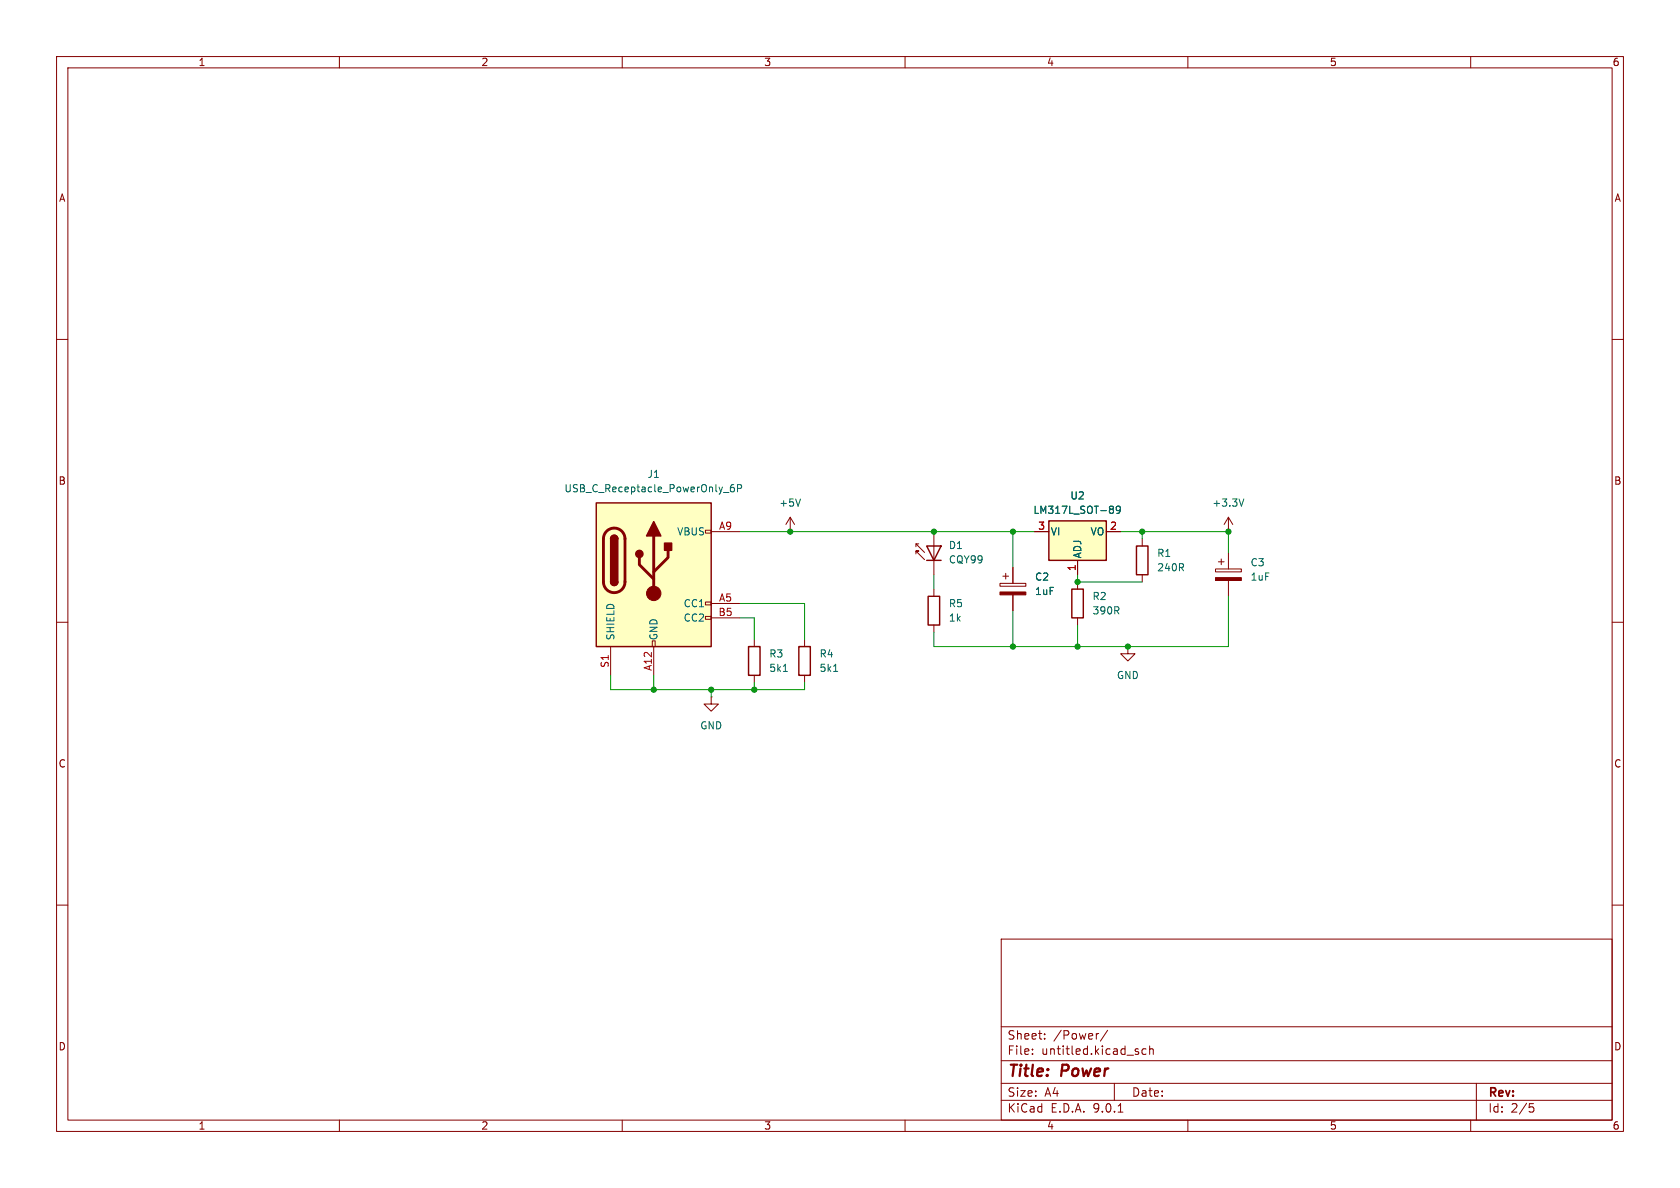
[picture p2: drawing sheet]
<svg xmlns="http://www.w3.org/2000/svg" width="297mm" height="210mm" viewBox="0 0 297 210" stroke-linecap="round" stroke-linejoin="round" font-family="sans-serif">
<g fill="none" stroke="#840000" stroke-width=".18">
<path d="M10 10h277v190h-277zM12 12h273v186h-273zM60 10v2M110 10v2M160 10v2M210 10v2M260 10v2M10 60h2M285 60h2M215.4 99.3h1M215.9 98.8v1M217.2 94h.1"/>
<path d="M217.2 91.4v2.6M217.2 97.8v2.8M217.2 91.4l-.8 1.3M217.2 91.4l.7 1.3M10 110h2M176.8 103.1h4.6v.5h-4.6zM177.3 101.9h1M177.8 101.3v1.1M179.1 100.3v2.8M179.1 105.2v2.8M190.5 102.9v1.2M190.5 109.2v1.3"/>
<path d="M214.9 100.6h4.6v.5h-4.6zM217.2 102.6v2.8M285 110h2M10 160h2M177 166h108v32h-108zM285 160h2M60 198v2M110 198v2M160 198v2M177 194.5h108M177 191.5h108M177 187.5h108"/>
<path d="M177 181.5h108M182.5 186.3v.1M182.5 185.5v.1M184.7 183.6v.1M184.7 182.8v.1M194.2 182.7l-.2 .1M195.8 182.1l-1.3 2M197 191.5v3M197.7 196.6h.8M201.2 186v.3M202.6 185.5l-.4-.1-.3 .3v.4l.1 .2h.6M203.2 185.5l.3-.1 .3 .1 .1 .9"/>
<path d="M203.2 184.9v1.5M210 198v2M260 198v2M261 191.5v6.5M270.4 195.1h.7M270.5 195.7h.4l.3 .3-.2 .5-.5 .1"/>
</g>
<path d="M189.5 104.1h2v5.1h-2z" fill="none" stroke="#840000" stroke-width=".25"/>
<g fill="#840000" stroke="#840000" stroke-width=".18">
<path d="M214.9 102.1h4.6v.5h-4.6z"/>
<path d="M176.8 104.6h4.6v.6h-4.6z"/>
</g>
<path d="M219.9 88.2l-.4 1.3" fill="none" stroke="#006464" stroke-width=".18"/>
<path d="M185.4 92.1h10.2v7h-10.2z" fill="#ffffc2"/>
<path d="M163.8 96.5h2.6l-1.3 2.6zM163.8 99.1h2.6M185.4 92.1h10.2v7h-10.2zM200.9 96.5h2v5.1h-2zM164.1 105.4h2v5.1h-2z" fill="none" stroke="#840000" stroke-width=".25"/>
<g fill="none" stroke="#840000" stroke-width=".18">
<path d="M161.9 97.9v-.5h.5h-.5l1.5 1.5M161.9 96.1v.5M162.4 96.1h-.5l1.5 1.6M165.1 94v7.6M182.9 94h2.5M190.5 99.1v2.5M195.6 94h2.5M201.9 95.3v1.2M165.1 104.1v1.3M165.1 110.5v1.3M199.4 114.3v1.3h1.3l-1.3 1.2-1.3-1.2h1.3M199.4 114.3h.1"/>
<path d="M201.9 101.6v1.3M125.7 123.2v1.3h1.3l-1.3 1.2-1.2-1.2h1.2M125.7 123.2h.1"/>
</g>
<path d="M196.6 89.5l.2 .2-.2 .3 .2 .3v.2l-.2 .2M198.1 90l-.3 .3-.3-.1-.2-.2 .2-.5h.3l.2 .1a.84 .84 0 0 1-.3 1.1h-.2" fill="none" stroke="#006464" stroke-width=".18"/>
<path d="M105.4 88.9h20.3v25.4h-20.3z" fill="#ffffc2"/>
<g fill="none" stroke="#840000" stroke-width=".18">
<path d="M124.7 93.7h1v.5h-1zM125.7 94h5.1M139.7 94h.1M139.7 91.4l-.8 1.3M139.7 91.4l.8 1.3M139.7 91.4v2.6M182.9 94h2.5M190.5 99.1v2.5M195.6 94h2.5M107.9 114.3v5.1M115.3 113.3h.5v1h-.5zM115.6 114.3v5.1"/>
<path d="M124.7 106.4h1v.5h-1zM124.7 109h1v.5h-1zM125.7 106.7h5.1M125.7 109.2h5.1M133.3 113v1.3M133.3 119.4v1.3M142.2 113v1.3M142.2 119.4v1.3M179.1 100.3v2.8M179.1 105.2v2.8"/>
</g>
<path d="M105.4 88.9h20.3v25.4h-20.3zM107.9 95.3a.64 .64 0 0 1 .7-.7 .64 .64 0 0 1 .6 .7M107.9 102.9a.64 .64 0 0 0 .7 .6 .64 .64 0 0 0 .6-.6M132.3 114.3h2.1v5.1h-2.1zM141.2 114.3h2.1v5.1h-2.1z" fill="none" stroke="#840000" stroke-width=".25"/>
<path d="M107.2 93.9a1.9 1.9 0 0 1 2.1-.4 1.9 1.9 0 0 1 1.2 1.8v7.6a1.91 1.91 0 0 1-1.9 1.9 1.91 1.91 0 0 1-1.9-1.9v-7.8l.2-.6zM113 98.6v1.2l2.6 2.6M115.6 94.7v10.2M118.1 97.3v1.3l-2.5 2.5" fill="none" stroke="#840000" stroke-width=".51"/>
<g fill="#840000" stroke="#840000" stroke-width=".25">
<path d="M107.9 95.3h1.3v7.6h-1.3z"/>
<path d="M108.1 94.8a.64 .64 0 0 1 .7-.1 .64 .64 0 0 1 .4 .6h-1.3z"/>
<path d="M107.9 102.9h1.3a.64 .64 0 0 1-.6 .6 .64 .64 0 0 1-.7-.6z"/>
<path d="M115.6 92.2l1.2 2.5h-2.5z"/>
<path d="M117.5 96h1.2v1.3h-1.2z"/>
<circle cx="113" cy="97.9" r=".63"/>
</g>
<circle cx="115.6" cy="104.9" r="1.27" fill="#840000" stroke="#840000" stroke-width=".18"/>
<path d="M127.9 87.1h1M129.7 85.7h-.3a.86 .86 0 0 0 0 1.2l.4-.1v-.4l-.2-.2h-.2l-.3 .2M130.4 86.3h.6l.1-.2v-.3l-.7-.1v1.2M141.5 88.2l-.4 1.3M196.6 89.5l.2 .2-.2 .3 .2 .3v.2l-.2 .2M198.1 90l-.3 .3-.3-.1-.2-.2 .2-.5h.3l.2 .1a.84 .84 0 0 1-.3 1.1h-.2M138.5 118.7h.7M147.4 118.7h.7" fill="none" stroke="#006464" stroke-width=".18"/>
<g fill="none" stroke="#009600" stroke-width=".18">
<path d="M130.8 94h52.1M179.1 94v6.3M198.1 94h19.1v3.8M201.9 94v1.3M107.9 119.4v2.5h34.3v-1.2M115.6 119.4v2.5M130.8 106.7h11.4v6.3M130.8 109.2h2.5v3.8M165.1 101.6v2.5M179.1 108v6.3M190.5 101.6v1.3h11.4M190.5 110.5v3.8"/>
<path d="M217.2 105.4v8.9h-52.1v-2.5M125.7 121.9v1.3M133.3 120.7v1.2"/>
</g>
<g fill="#009600" stroke="#009600" stroke-width=".18">
<circle cx="190.5" cy="114.3" r=".46"/>
<circle cx="199.4" cy="114.3" r=".46"/>
<circle cx="190.5" cy="102.9" r=".46"/>
<circle cx="201.9" cy="94" r=".46"/>
<circle cx="217.2" cy="94" r=".46"/>
<circle cx="179.1" cy="94" r=".46"/>
<circle cx="179.1" cy="114.3" r=".46"/>
<circle cx="139.7" cy="94" r=".46"/>
<circle cx="165.1" cy="94" r=".46"/>
<circle cx="115.6" cy="121.9" r=".46"/>
<circle cx="133.3" cy="121.9" r=".46"/>
<circle cx="125.7" cy="121.9" r=".46"/>
</g>
<g font-size="2.8" fill="#840000">
<text x="178" y="190.9">Title:</text>
<text x="187.7" y="190.9">Power</text>
</g>
<g font-size="2.1" fill="#840000">
<text x="178" y="184">Sheet:</text>
<text x="186.2" y="184">/Power/</text>
<text x="178" y="186.7">File:</text>
<text x="184.1" y="186.7">untitled.kicad_sch</text>
<text x="178" y="196.9">KiCad</text>
<text x="178" y="194.1">Size:</text>
<text x="184.7" y="194.1">A4</text>
<text x="185.7" y="196.9">E.D.A.</text>
<text x="193.3" y="196.9">9.0.1</text>
<text x="200" y="194.1">Date:</text>
<text x="263" y="194.3">Rev:</text>
<text x="263" y="196.9">Id:</text>
<text x="267.1" y="196.9">2/5</text>
</g>
<g font-size="1.8" fill="#840000">
<text x="35" y="11.9">1</text>
<text x="85" y="11.9">2</text>
<text x="135" y="11.9">3</text>
<text x="185" y="11.9">4</text>
<text x="235" y="11.9">5</text>
<text x="285" y="11.9">6</text>
<text x="10.3" y="35.9">A</text>
<text x="285.3" y="35.9">A</text>
<text x="10.3" y="85.9">B</text>
<text x="285.3" y="85.9">B</text>
<text x="10.3" y="135.9">C</text>
<text x="285.3" y="135.9">C</text>
<text x="10.3" y="185.9">D</text>
<text x="285.3" y="185.9">D</text>
<text x="35" y="199.9">1</text>
<text x="85" y="199.9">2</text>
<text x="135" y="199.9">3</text>
<text x="185" y="199.9">4</text>
<text x="235" y="199.9">5</text>
<text x="285" y="199.9">6</text>
</g>
<g font-size="1.8" fill="#006464">
<text x="99.7" y="87.2">USB_C_Receptacle_PowerOnly_6P</text>
<text x="114.4" y="84.7">J1</text>
<text x="137.7" y="89.8">+5V</text>
<text x="189.1" y="88.5">U2</text>
<text x="214.2" y="89.8">+3.3V</text>
<text x="119.6" y="94.8">VBUS</text>
<text x="182.6" y="91">LM317L_SOT-89</text>
<text x="185.7" y="94.8">VI</text>
<text x="192.7" y="94.8">VO</text>
<text x="167.6" y="97.3">D1</text>
<text x="167.6" y="99.8">CQY99</text>
<text x="191.4" y="98.8" transform="rotate(-90 191.4 98.8)">ADJ</text>
<text x="204.5" y="98.7">R1</text>
<text x="204.5" y="101.2">240R</text>
<text x="221" y="100.3">C3</text>
<text x="120.8" y="107.5">CC1</text>
<text x="167.6" y="107.5">R5</text>
<text x="182.9" y="102.8">C2</text>
<text x="182.9" y="105.4">1uF</text>
<text x="193" y="106.3">R2</text>
<text x="221" y="102.8">1uF</text>
<text x="108.8" y="113.3" transform="rotate(-90 108.8 113.3)">SHIELD</text>
<text x="116.4" y="113.3" transform="rotate(-90 116.4 113.3)">GND</text>
<text x="120.8" y="110.1">CC2</text>
<text x="167.6" y="110.1">1k</text>
<text x="193" y="108.8">390R</text>
<text x="135.9" y="116.4">R3</text>
<text x="135.9" y="119">5k1</text>
<text x="144.8" y="116.4">R4</text>
<text x="144.8" y="119">5k1</text>
<text x="197.4" y="120.2">GND</text>
<text x="123.7" y="129.1">GND</text>
</g>
<g font-size="1.8" fill="#a90000">
<text x="127" y="93.7">A9</text>
<text x="183.4" y="93.7">3</text>
<text x="196.1" y="93.7">2</text>
<text x="190.2" y="101" transform="rotate(-90 190.2 101)">1</text>
<text x="127" y="106.4">A5</text>
<text x="126.9" y="109">B5</text>
<text x="107.7" y="118.2" transform="rotate(-90 107.7 118.2)">S1</text>
<text x="115.3" y="118.7" transform="rotate(-90 115.3 118.7)">A12</text>
</g>
</svg>
